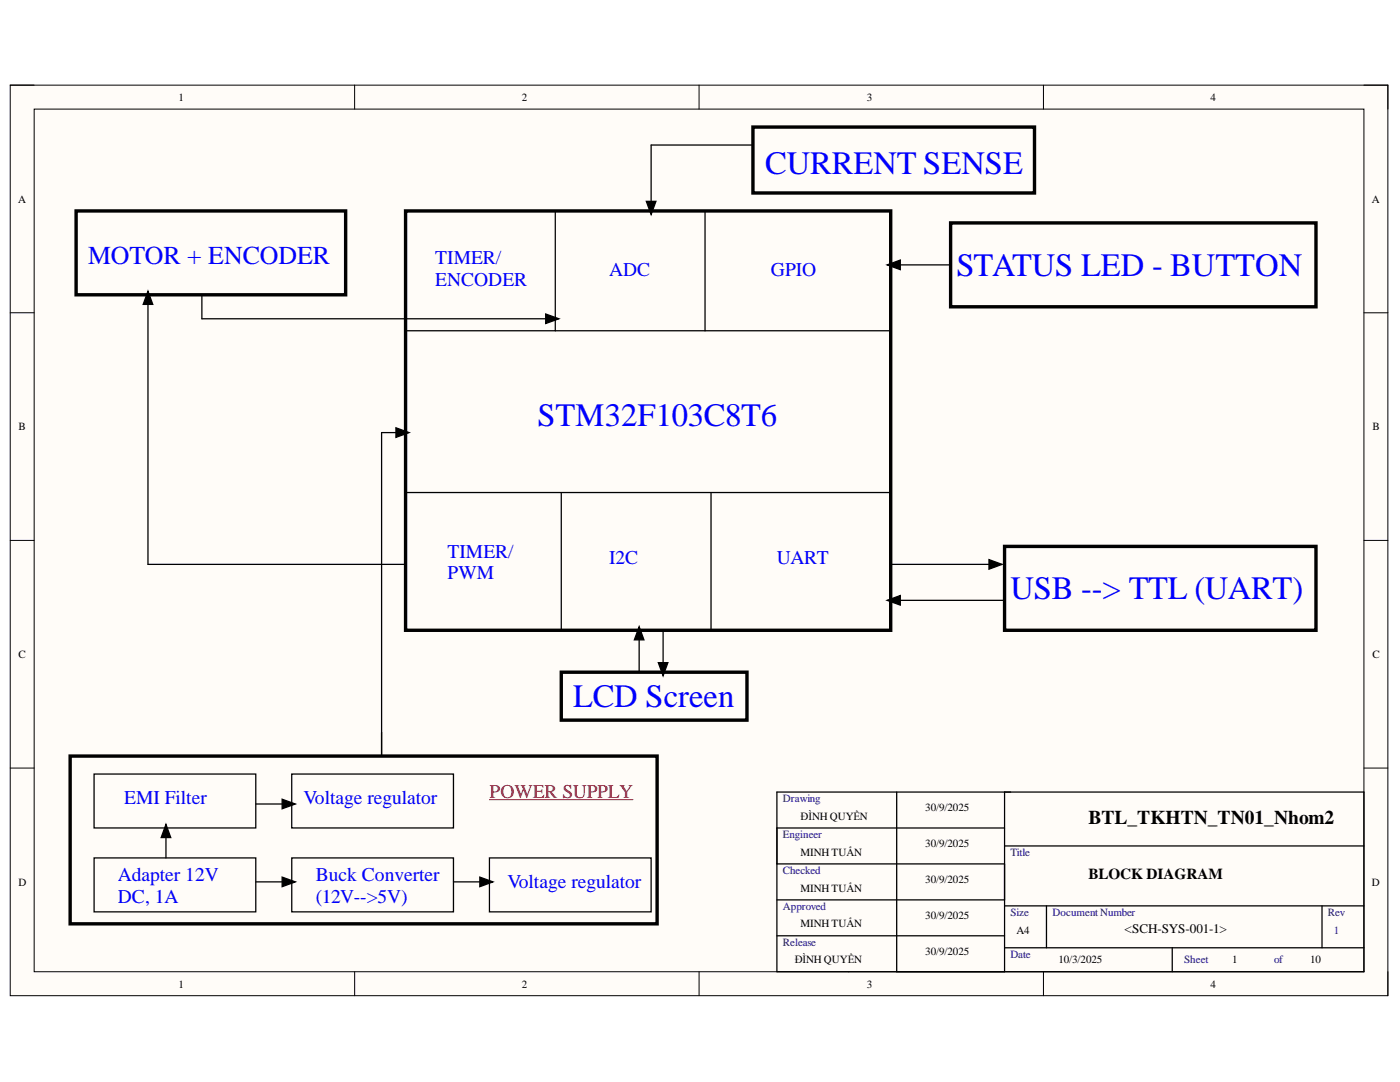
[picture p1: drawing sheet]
<svg xmlns="http://www.w3.org/2000/svg" width="279mm" height="216mm" viewBox="0 0 279 216" stroke-linecap="round" stroke-linejoin="round" font-family="sans-serif">
<path d="M2 17h275v181.7h-275z" fill-rule="evenodd" fill="#fffcf8"/>
<path d="M2 17h275v181.7h-275z" fill="none" stroke="#000" stroke-width=".2"/>
<path d="M6.8 21.8h265.4v172.1h-265.4z" fill-rule="evenodd" fill="#fffcf8"/>
<g fill="none" stroke="#000" stroke-width=".2">
<path d="M2 17h4.8M70.8 17v4.8M139.5 17v4.8M208.2 17v4.8M272.2 17h4.8v4.8M6.8 21.8h265.4v172.1h-265.4zM2 62.4h4.8M272.2 62.4h4.8M2 107.8h4.8M272.2 107.8h4.8M2 153.3h4.8M272.2 153.3h4.8"/>
<path d="M70.8 193.9v4.8M139.5 193.9v4.8M208.2 193.9v4.8M277 193.9v4.8"/>
</g>
<g fill="none" stroke="#000" stroke-width=".25">
<path d="M150.3 28.9h-20.4v13.2M29.5 58.1l1 2.6h-1.9zM29.5 58.8v53.8h51.4M40.3 58.8v4.8h70.5M110.8 42.1v23.9M129 40.2h1.9l-1 2.6zM140.7 42.1v23.9M177.1 52.9l2.6-1v1.9zM177.8 52.9h11.9M80.9 66h96.9M108.9 62.7l2.6 .9-2.6 1zM79 85.4l2.7 .9-2.7 1z"/>
<path d="M80.9 86.3h-4.7v64.6M80.9 98.3h96.9M112 98.3v27.5M141.9 98.3v27.5M177.1 119.8l2.6-1v1.9zM177.8 101.9v10.7h21.5M177.8 119.8h22.7M197.4 111.7l2.6 .9-2.6 1zM127.6 125l.9 2.7h-1.9zM127.6 125.8v8.3M131.4 132.2h1.9l-1 2.6zM132.3 125.8v8.3"/>
<path d="M18.8 154.5h32.2v10.7h-32.2zM56.3 159.5l2.6 .9-2.6 1zM58.2 154.5h32.3v10.7h-32.3zM155 158h117.2v35.9h-117.2zM179 158v35.9M200.5 158v35.9M18.8 171.2h32.2v10.8h-32.2zM33.1 164.5l1 2.6h-1.9zM33.1 165.2v6M51 160.4h7.2M51 176h7.2M56.3 175l2.6 1-2.6 .9z"/>
<path d="M58.2 171.2h32.3v10.8h-32.3zM90.5 176h7.2M95.8 175l2.6 1-2.6 .9zM97.7 171.2h32.2v10.8h-32.2zM155 179.6h45.5M155 172.4h45.5M155 165.2h45.5M200.5 168.8h71.7M155 186.7h45.5M200.5 189.1h71.7M200.5 180.8h71.7M208.8 180.8v8.3"/>
<path d="M233.9 189.1v4.8M263.8 180.8v8.3"/>
</g>
<path d="M150.3 25.4h56.2v13.1h-56.2zM15.2 42.1h53.8v16.7h-53.8zM80.9 42.1h96.9v83.7h-96.9zM189.7 44.5h72.9v16.7h-72.9zM200.5 109h62.1v16.8h-62.1zM112 134.1h37.1v9.6h-37.1zM14 150.9h117.1v33.4h-117.1z" fill="none" stroke="#000" stroke-width=".68"/>
<path d="M97.7 159.6h28.6" fill="none" stroke="#f00" stroke-width=".2"/>
<g fill="#000">
<path d="M29.5 58.1l1 2.6h-1.9zM129 40.2h1.9l-1 2.6zM177.1 52.9l2.6-1v1.9zM108.9 62.7l2.6 .9-2.6 1zM79 85.4l2.7 .9-2.7 1zM177.1 119.8l2.6-1v1.9zM197.4 111.7l2.6 .9-2.6 1zM127.6 125l.9 2.7h-1.9zM131.4 132.2h1.9l-1 2.6zM33.1 164.5l1 2.6h-1.9zM56.3 159.5l2.6 .9-2.6 1zM56.3 175l2.6 1-2.6 .9z"/>
<path d="M95.8 175l2.6 1-2.6 .9z"/>
</g>
<g font-size="6.5" fill="#00f">
<text x="152.7" y="34.8">CURRENT SENSE</text>
<text x="190.9" y="55.1">STATUS LED - BUTTON</text>
<text x="107.3" y="84.9">STM32F103C8T6</text>
<text x="201.7" y="119.6">USB --&gt; TTL (UART)</text>
<text x="114.4" y="141.2">LCD Screen</text>
</g>
<text font-size="5.2" fill="#00f" x="17.6" y="52.7">MOTOR + ENCODER</text>
<g font-size="3.9" fill="#00f">
<text x="86.9" y="52.8">TIMER/</text>
<text x="86.9" y="57.1">ENCODER</text>
<text x="121.6" y="55.1">ADC</text>
<text x="153.9" y="55.1">GPIO</text>
<text x="89.3" y="111.3">TIMER/</text>
<text x="121.6" y="112.5">I2C</text>
<text x="155" y="112.5">UART</text>
<text x="89.3" y="115.6">PWM</text>
<text x="24.8" y="160.4">EMI Filter</text>
<text x="60.6" y="160.4">Voltage regulator</text>
<text x="23.5" y="175.8">Adapter 12V</text>
<text x="63" y="175.8">Buck Converter</text>
<text x="101.3" y="177.1">Voltage regulator</text>
<text x="23.5" y="180.2">DC, 1A</text>
<text x="63" y="180.2">(12V--&gt;5V)</text>
</g>
<text font-size="3.9" fill="#f00" x="97.7" y="159.2">POWER SUPPLY</text>
<text font-size="3.9" x="217.2" y="164.4">BTL_TKHTN_TN01_Nhom2</text>
<text font-size="3" x="217.2" y="175.3">BLOCK DIAGRAM</text>
<text font-size="2.6" x="224.4" y="186.2">&lt;SCH-SYS-001-1&gt;</text>
<g font-size="2.2">
<text x="35.6" y="20.1">1</text>
<text x="104.1" y="20.1">2</text>
<text x="173" y="20.1">3</text>
<text x="241.6" y="20.1">4</text>
<text x="3.6" y="40.4">A</text>
<text x="273.8" y="40.4">A</text>
<text x="3.7" y="85.8">B</text>
<text x="273.9" y="85.8">B</text>
<text x="3.7" y="131.3">C</text>
<text x="273.9" y="131.3">C</text>
<text x="184.7" y="161.9">30/9/2025</text>
<text x="159.8" y="163.6">ĐÌNH QUYỀN</text>
<text x="159.8" y="170.8">MINH TUẤN</text>
<text x="184.7" y="169.1">30/9/2025</text>
<text x="3.7" y="176.8">D</text>
<text x="159.8" y="178">MINH TUẤN</text>
<text x="184.7" y="176.3">30/9/2025</text>
<text x="273.8" y="176.8">D</text>
<text x="159.8" y="185.1">MINH TUẤN</text>
<text x="184.7" y="183.5">30/9/2025</text>
<text x="184.7" y="190.6">30/9/2025</text>
<text x="202.8" y="186.3">A4</text>
<text x="35.6" y="197.1">1</text>
<text x="104.1" y="197.1">2</text>
<text x="158.6" y="192.2">ĐÌNH QUYỀN</text>
<text x="173" y="197.1">3</text>
<text x="211.2" y="192.2">10/3/2025</text>
<text x="241.6" y="197.1">4</text>
<text x="245.9" y="192.2">1</text>
<text x="261.5" y="192.2">10</text>
</g>
<g font-size="2.2" fill="#000080">
<text x="156.2" y="160">Drawing</text>
<text x="156.2" y="167.1">Engineer</text>
<text x="201.7" y="170.8">Title</text>
<text x="156.2" y="174.3">Checked</text>
<text x="156.2" y="181.5">Approved</text>
<text x="201.7" y="182.7">Size</text>
<text x="210" y="182.7">Document Number</text>
<text x="265" y="182.7">Rev</text>
<text x="156.2" y="188.7">Release</text>
<text x="201.7" y="191.1">Date</text>
<text x="266.2" y="186.3">1</text>
<text x="236.3" y="192.2">Sheet</text>
<text x="254.3" y="192.2">of</text>
</g>
</svg>
